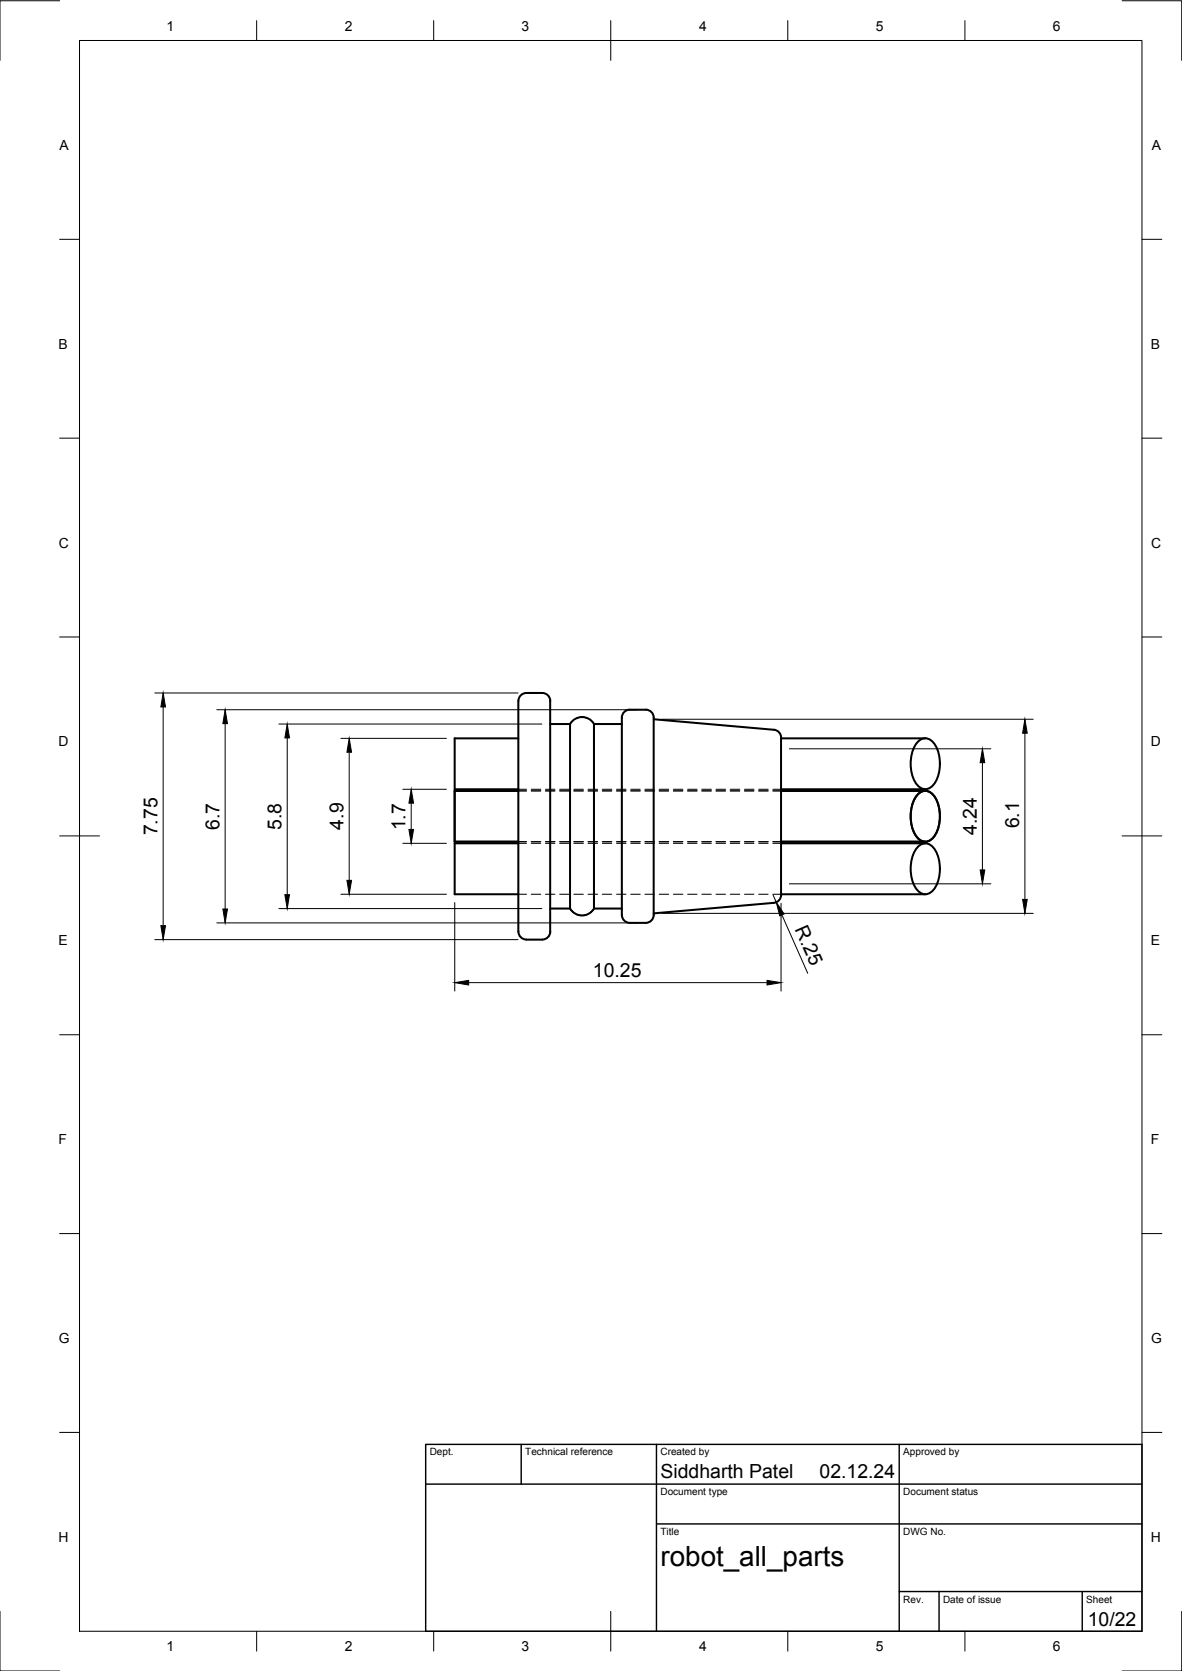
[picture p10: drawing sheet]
<svg xmlns="http://www.w3.org/2000/svg" width="297mm" height="420mm" viewBox="0 0 297 420" stroke-linecap="round" stroke-linejoin="round" font-family="sans-serif">
<!-- layer: Visible -->
<g fill="none" stroke="#000" stroke-width=".51">
<path d="M130.3 176.3v58M132.3 174.2h4a2.32 2.32 0 0 1 2 3v57.1M132.3 174.2a2 2 0 0 0-2 2M158.3 178.5h4M162.3 178.4a2.35 2.35 0 0 1 2 3v47.7a2.69 2.69 0 0 1-1.5 2.9l-4.5 .1a2.34 2.34 0 0 1-2-3v-47.7a2.72 2.72 0 0 1 1.4-2.9l.6-.1M130.3 198.9h-16v12.7h16M130.3 185.7h-16v12.8h16M138.3 182.1h5v46.4h-5M143.3 182a3.5 3.5 0 0 1 6 0M156.3 182.1h-7v46.4h7M164.3 180.8l30.2 2.7M194.5 183.5a2 2 0 0 1 1.8 2"/>
<path d="M196.3 185.5v39.5M196.3 198.9h36.2M196.3 198.5h36.2M196.3 185.7h36.2M230.7 199.7a2.52 2.52 0 0 1 4.2 .6 9.5 9.5 0 0 1-.5 10.5 2.52 2.52 0 0 1-4.2-.7 9.5 9.5 0 0 1 .5-10.4zM230.7 186.5a2.52 2.52 0 0 1 4.2 .6 9.5 9.5 0 0 1-.5 10.5 2.52 2.52 0 0 1-4.2-.7 9.5 9.5 0 0 1 .5-10.4zM130.3 212h-16v12.9h16M196.3 211.6h36.2M196.3 212h36.2M230.7 212.9a2.52 2.52 0 0 1 4.2 .7 9.5 9.5 0 0 1-.5 10.4 2.52 2.52 0 0 1-4.2-.7 9.5 9.5 0 0 1 .5-10.4zM130.3 234.2a2 2 0 0 0 2 2M132.3 236.3h4"/>
<path d="M138.3 234.2a2 2 0 0 1-2 2M143.3 228.5a3.5 3.5 0 0 0 6 0M196.3 224.9h36.2M196.3 225a2 2 0 0 1-1.8 2l-30.2 2.7"/>
</g>
<!-- layer: Hidden -->
<g fill="none" stroke="#000" stroke-width=".25">
<path d="M130.3 198.9h2M130.3 198.5h2M133.5 198.9h2.4M133.5 198.5h2.4M137.1 198.9h2.3M137.1 198.5h2.3M140.7 198.9h2.3M140.7 198.5h2.3M144.1 181.1l-.8 1M144.2 198.9h2.4M144.2 198.5h2.4M145.1 180.5l1.2-.2 1.1 .2"/>
<path d="M147.8 198.9h2.4M147.8 198.5h2.4M148.5 181.1l.8 1M151.4 198.9h2.3M151.4 198.5h2.3M154.9 198.9h2.4M154.9 198.5h2.4M158.5 198.9h2.4M158.5 198.5h2.4M162.1 198.9h2.4M162.1 198.5h2.4M165.7 198.9h2.3"/>
<path d="M165.7 198.5h2.3M169.2 198.9h2.4M169.2 198.5h2.4M172.8 198.9h2.4M172.8 198.5h2.4M176.4 198.9h2.4M176.4 198.5h2.4M179.9 198.9h2.4M179.9 198.5h2.4M183.5 198.9h2.4M183.5 198.5h2.4M187.1 198.9h2.4"/>
<path d="M187.1 198.5h2.4M190.7 198.9h2.3M190.7 198.5h2.3M194.2 198.9h2.1M194.2 198.5h2.1M130.3 211.6h2M130.3 212h2M133.5 211.6h2.4M133.5 212h2.4M137.1 211.6h2.3M137.1 212h2.3M140.7 211.6h2.3"/>
<path d="M140.7 212h2.3M144.2 211.6h2.4M144.2 212h2.4M147.8 211.6h2.4M147.8 212h2.4M151.4 211.6h2.3M151.4 212h2.3M154.9 211.6h2.4M154.9 212h2.4M158.5 211.6h2.4M158.5 212h2.4M162.1 211.6h2.4"/>
<path d="M162.1 212h2.4M165.7 211.6h2.3M165.7 212h2.3M169.2 211.6h2.4M169.2 212h2.4M172.8 211.6h2.4M172.8 212h2.4M176.4 211.6h2.4M176.4 212h2.4M179.9 211.6h2.4M179.9 212h2.4M183.5 211.6h2.4"/>
<path d="M183.5 212h2.4M187.1 211.6h2.4M187.1 212h2.4M190.7 211.6h2.3M190.7 212h2.3M194.2 211.6h2.1M194.2 212h2.1M130.3 224.9h2M133.5 224.9h2.4M137.1 224.9h2.3M140.7 224.9h2.3M143.3 228.5l.8 .9"/>
<path d="M144.2 224.9h2.4M145.1 230l1.2 .2 1.1-.2M147.8 224.9h2.4M149.3 228.5l-.8 .9M151.4 224.9h2.3M154.9 224.9h2.4M158.5 224.9h2.4M162.1 224.9h2.4M165.7 224.9h2.3M169.2 224.9h2.4M172.8 224.9h2.4M176.4 224.9h2.4"/>
<path d="M179.9 224.9h2.4M183.5 224.9h2.4M187.1 224.9h2.4M190.7 224.9h2.3M194.2 224.9h2.1"/>
</g>
<!-- layer: BORDER -->
<g fill="none" stroke="#000" stroke-width=".25">
<path d="M15 .2h-15v15M20 10.2h267v400h-267zM64.5 5.2v5M109 5.2v5M153.5 5.2v10M198 5.2v5M242.5 5.2v5M282 .2h15v15M15 60.2h5M287 60.2h5M15 110.2h5M287 110.2h5"/>
<path d="M15 160.2h5M287 160.2h5M15 210.2h10M282 210.2h10M15 260.2h5M287 260.2h5M15 310.2h5M287 310.2h5M15 360.2h5M287 360.2h5M0 405.2v15h15M64.5 410.2v5"/>
<path d="M109 410.2v5M153.5 405.2v10M198 410.2v5M242.5 410.2v5M297 405.2v15h-15"/>
</g>
<!-- layer: TITLEBLOCK -->
<path d="M107 363.2h180v47h-180zM107 373.2h180M131 363.2v10M165 363.2v47M226 363.2v47M165 383.2h122M226 400.2h61M236 400.2v10M272 400.2v10" fill="none" stroke="#000" stroke-width=".36"/>
<!-- layer: FD_Dimensions -->
<g fill="none" stroke="#000" stroke-width=".25">
<path d="M38.9 174.2h91.3M41 177.8v54.9M54.5 178.5h105.7M56.6 181.9v46.7M70.1 182.1h66.1M72.2 185.5v39.5M85.7 185.7h26.5M87.8 189.1v32.3M101.2 198.5h11M166.4 180.8h93.3M198.4 188.3h50.6M246.9 191.8v26.9"/>
<path d="M257.6 184.4v41.7M101.2 212h11M103.3 202v6.6M38.9 236.3h91.3M54.5 232.1h105.7M70.1 228.5h66.1M85.7 224.9h26.5M114.3 226.9v22.3M166.4 229.7h93.3M194.3 225l.8 1.8M196.3 227.1v22.1M196.5 230l6.5 14.7"/>
<path d="M198.4 222.2h50.6M117.8 247.1h75"/>
</g>
<g fill="#000" stroke="#000" stroke-width=".25">
<path d="M41 174.2l.6 3.6h-1.2zM56.6 178.5l.6 3.4h-1.2zM72.2 182.1l.5 3.4h-1.1zM87.8 185.7l.5 3.4h-1.1zM246.9 188.3l.6 3.5h-1.2zM257.6 180.8l.5 3.6h-1.1zM102.8 208.6h1.1l-.6 3.4zM103.3 198.5l.6 3.5h-1.1zM246.3 218.7h1.2l-.6 3.5zM40.4 232.7h1.2l-.6 3.6zM56 228.6h1.2l-.6 3.5zM71.6 225h1.1l-.5 3.5z"/>
<path d="M87.2 221.4h1.1l-.5 3.5zM195.1 226.8l1.9 3-1 .5zM257 226.1h1.1l-.5 3.6zM114.3 247.1l3.5-.6v1.2zM192.8 246.5l3.5 .6-3.5 .6z"/>
</g>
<text font-size="7" x="166" y="393.7">robot_all_parts</text>
<g font-size="4.9">
<text x="55.1" y="208.6" transform="rotate(-90 55.1 208.6)">6.7</text>
<text x="70.7" y="208.6" transform="rotate(-90 70.7 208.6)">5.8</text>
<text x="86.3" y="208.6" transform="rotate(-90 86.3 208.6)">4.9</text>
<text x="101.9" y="208.8" transform="rotate(-90 101.9 208.8)">1.7</text>
<text x="245.5" y="209.9" transform="rotate(-90 245.5 209.9)">4.24</text>
<text x="256.1" y="208.3" transform="rotate(-90 256.1 208.3)">6.1</text>
<text x="39.5" y="210" transform="rotate(-90 39.5 210)">7.75</text>
<text x="199.7" y="233.6" transform="rotate(66 199.7 233.6)">R.25</text>
<text x="149" y="245.6">10.25</text>
<text x="166" y="371.7">Siddharth Patel</text>
<text x="206" y="371.7">02.12.24</text>
<text x="273.4" y="408.8">10/22</text>
</g>
<g font-size="3.5">
<text x="41.9" y="7.7">1</text>
<text x="86.6" y="7.7">2</text>
<text x="131.1" y="7.7">3</text>
<text x="175.7" y="7.7">4</text>
<text x="220.1" y="7.7">5</text>
<text x="264.6" y="7.7">6</text>
<text x="15" y="37.7">A</text>
<text x="289.5" y="37.7">A</text>
<text x="14.7" y="87.7">B</text>
<text x="289.2" y="87.7">B</text>
<text x="14.8" y="137.7">C</text>
<text x="289.3" y="137.7">C</text>
<text x="14.7" y="187.7">D</text>
<text x="289.2" y="187.7">D</text>
<text x="14.7" y="237.7">E</text>
<text x="289.2" y="237.7">E</text>
<text x="14.7" y="287.7">F</text>
<text x="289.2" y="287.7">F</text>
<text x="14.8" y="337.7">G</text>
<text x="289.3" y="337.7">G</text>
<text x="14.7" y="387.7">H</text>
<text x="289.2" y="387.7">H</text>
<text x="41.9" y="415.2">1</text>
<text x="86.6" y="415.2">2</text>
<text x="131.1" y="415.2">3</text>
<text x="175.7" y="415.2">4</text>
<text x="220.1" y="415.2">5</text>
<text x="264.6" y="415.2">6</text>
</g>
<g font-size="2.5">
<text x="108" y="366">Dept.</text>
<text x="132" y="366">Technical reference</text>
<text x="166" y="366">Created by</text>
<text x="227" y="366">Approved by</text>
<text x="166" y="376">Document type</text>
<text x="227" y="376">Document status</text>
<text x="166" y="386">Title</text>
<text x="227" y="386">DWG No.</text>
<text x="227" y="403">Rev.</text>
<text x="237" y="403">Date of issue</text>
<text x="273" y="403">Sheet</text>
</g>
</svg>
